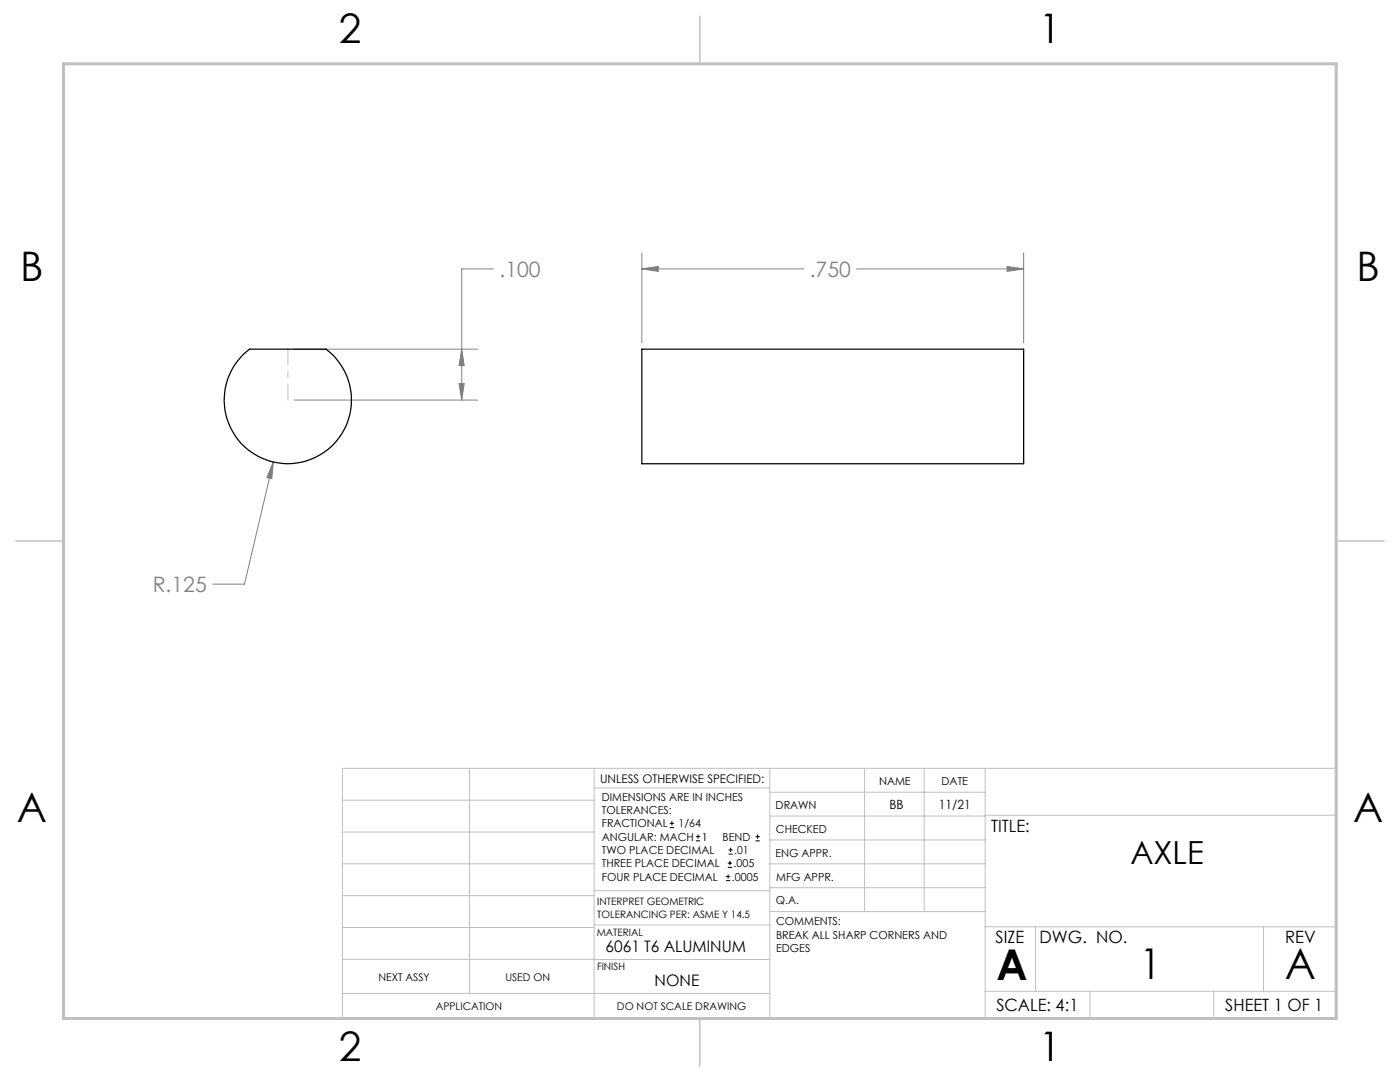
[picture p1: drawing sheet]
<svg xmlns="http://www.w3.org/2000/svg" width="279mm" height="216mm" viewBox="0 0 279 216" stroke-linecap="round" stroke-linejoin="round" font-family="sans-serif">
<g fill="none" stroke="#000" stroke-width=".2">
<path d="M133.7 165.1h.8M133.7 164.3h.8M134.1 163.9v.8M138.9 167.8h.8M138.9 166.9h.8M139.3 166.5v.9M144.9 175.7h.8M144.9 174.9h.8M145.2 173.1h.9M145.2 172.2h.9M145.3 174.5v.8M145.4 170.4h.8"/>
<path d="M145.4 169.6h.8M145.7 171.8v.8M145.8 169.2v.8M150.8 167.8h.8M150.8 166.9h.8M151.2 166.5v.9"/>
</g>
<g fill="none" stroke="#808080" stroke-width=".2">
<path d="M98.5 53.7h-6.4v26.1M128.1 53.7l3.3-.5v1zM128.1 53.7h32.3M128.1 50.5v17.9M171 53.7h33.3M201 53.2l3.3 .5-3.3 .5zM204.3 50.5v17.9M58.7 69.7h36.6M58.7 79.8h36.6M91.6 76.5h1l-.5 3.3zM92.1 69.7l.5 3.3h-1zM54.5 92.2l-.2 3.3-1-.2z"/>
<path d="M54.5 92.2l-5.7 24.4h-6.4"/>
</g>
<path d="M57.5 69.6v10.2" fill="none" stroke="#c0c0c0" stroke-width=".2" stroke-dasharray="15.2 1.3 1.3 1.3" stroke-dashoffset="12.1"/>
<g fill="none" stroke="#c0c0c0" stroke-width=".2">
<path d="M68.3 159.7h50.3M93.7 153.3v44.9M118.6 153.3v49.9M118.6 157.2h35M153.6 153.3v49.9M153.6 158.1h43M172.5 153.3v28.6M184.4 153.3v28.6M196.6 153.3v49.9M68.3 166h50.3M68.3 178.7h50.3M68.3 172.4h50.3"/>
<path d="M118.6 177.7h35M153.6 162.8h43M153.6 177.1h43M153.6 172.4h43M153.6 167.6h43M196.6 162.7h70.1M68.3 198.2h85.3M68.3 191.4l85.3 .1M68.3 185.1h50.3M118.6 184.6h35M153.6 181.9h43M196.6 184.9h70.1"/>
<path d="M196.6 197.8h70.1M206.7 184.9v12.9M217.5 197.8v5.4M242.2 197.8v5.4M252.2 184.9v12.9M26.7 203.2h240v-49.9h-198.4v49.9"/>
</g>
<path d="M139.7 3.2v9.5M3.1 107.9h9.6M266.7 107.9h9.5M139.7 203.2v9.6" fill="none" stroke="#c0c0c0" stroke-width=".3"/>
<path d="M12.7 12.7h254v190.5h-254z" fill="none" stroke="#c0c0c0" stroke-width=".6"/>
<g fill="#808080">
<path d="M92.1 69.7l.5 3.3h-1zM91.6 76.5h1l-.5 3.3z"/>
<path d="M54.5 92.2l-1.2 3.1 1 .2zM128.1 53.7l3.3-.5v1zM201 53.2l3.3 .5-3.3 .5z"/>
</g>
<path d="M48.5 70.8l1.3-1.1h15.3a12.7 12.7 0 0 1 2.1 18.3 12.7 12.7 0 0 1-18.4 1.2 12.7 12.7 0 0 1-.3-18.4zM128.1 69.7h76.2v22.8h-76.2z" fill="none" stroke="#000" stroke-width=".25"/>
<g font-size="8.5">
<text x="198.9" y="195.5">A</text>
<text x="227.5" y="195.4">1</text>
<text x="256.4" y="195.4">A</text>
</g>
<g font-size="8.1">
<text x="67.6" y="8.5">2</text>
<text x="207.3" y="8.5">1</text>
<text x="4" y="56.2">B</text>
<text x="270.7" y="56.2">B</text>
<text x="3.3" y="164.1">A</text>
<text x="270" y="164.1">A</text>
<text x="67.6" y="211.7">2</text>
<text x="207.3" y="211.7">1</text>
</g>
<text font-size="6.3" x="225.6" y="172.4">AXLE</text>
<g font-size="4.2" fill="#808080">
<text x="99.7" y="55.2">.100</text>
<text x="161.6" y="55.2">.750</text>
<text x="30.5" y="118.1">R.125</text>
</g>
<g font-size="3.4">
<text x="197.8" y="166">TITLE:</text>
<text x="198.7" y="188.1">SIZE</text>
<text x="207.5" y="188.1">DWG. NO.</text>
<text x="256.5" y="188.2">REV</text>
<text x="198.8" y="201.7">SCALE: 4:1</text>
<text x="244.5" y="201.7">SHEET 1 OF 1</text>
</g>
<g font-size="3.2">
<text x="120.9" y="190">6061 T6 ALUMINUM</text>
<text x="130.6" y="196.6">NONE</text>
</g>
<g font-size="2.5">
<text x="177.5" y="161.4">BB</text>
<text x="187.4" y="161.4">11/21</text>
</g>
<text font-size="2.4" x="119.8" y="156.2">UNLESS OTHERWISE SPECIFIED:</text>
<g font-size="2.2">
<text x="120.1" y="159.8">DIMENSIONS ARE IN INCHES</text>
<text x="154.8" y="161.4">DRAWN</text>
<text x="175.4" y="156.6">NAME</text>
<text x="187.9" y="156.7">DATE</text>
<text x="120.1" y="162.4">TOLERANCES:</text>
<text x="120.1" y="165.1">FRACTIONAL</text>
<text x="120.1" y="167.8">ANGULAR: MACH</text>
<text x="135.4" y="165.1">1/64</text>
<text x="140" y="167.8">1</text>
<text x="144.2" y="167.8">BEND</text>
<text x="154.9" y="166.3">CHECKED</text>
<text x="120.1" y="173.1">THREE PLACE DECIMAL</text>
<text x="120.1" y="170.4">TWO PLACE DECIMAL</text>
<text x="146.4" y="173.1">.005</text>
<text x="146.5" y="170.4">.01</text>
<text x="154.8" y="170.9">ENG APPR.</text>
<text x="120.1" y="175.7">FOUR PLACE DECIMAL</text>
<text x="146" y="175.7">.0005</text>
<text x="154.9" y="175.7">MFG APPR.</text>
<text x="154.9" y="180.4">Q.A.</text>
<text x="154.9" y="184.6">COMMENTS:</text>
<text x="154.9" y="187.3">BREAK ALL SHARP CORNERS AND</text>
<text x="154.9" y="189.9">EDGES</text>
</g>
<g font-size="2.1">
<text x="75.5" y="195.7">NEXT ASSY</text>
<text x="100.9" y="195.7">USED ON</text>
<text x="86.9" y="201.5">APPLICATION</text>
<text x="123.1" y="201.6">DO NOT SCALE DRAWING</text>
</g>
<g font-size="2">
<text x="119.2" y="180.6">INTERPRET GEOMETRIC</text>
<text x="119.2" y="183.1">TOLERANCING PER: ASME Y 14.5</text>
<text x="119.1" y="186.7">MATERIAL</text>
<text x="119.1" y="193.5">FINISH</text>
</g>
</svg>
